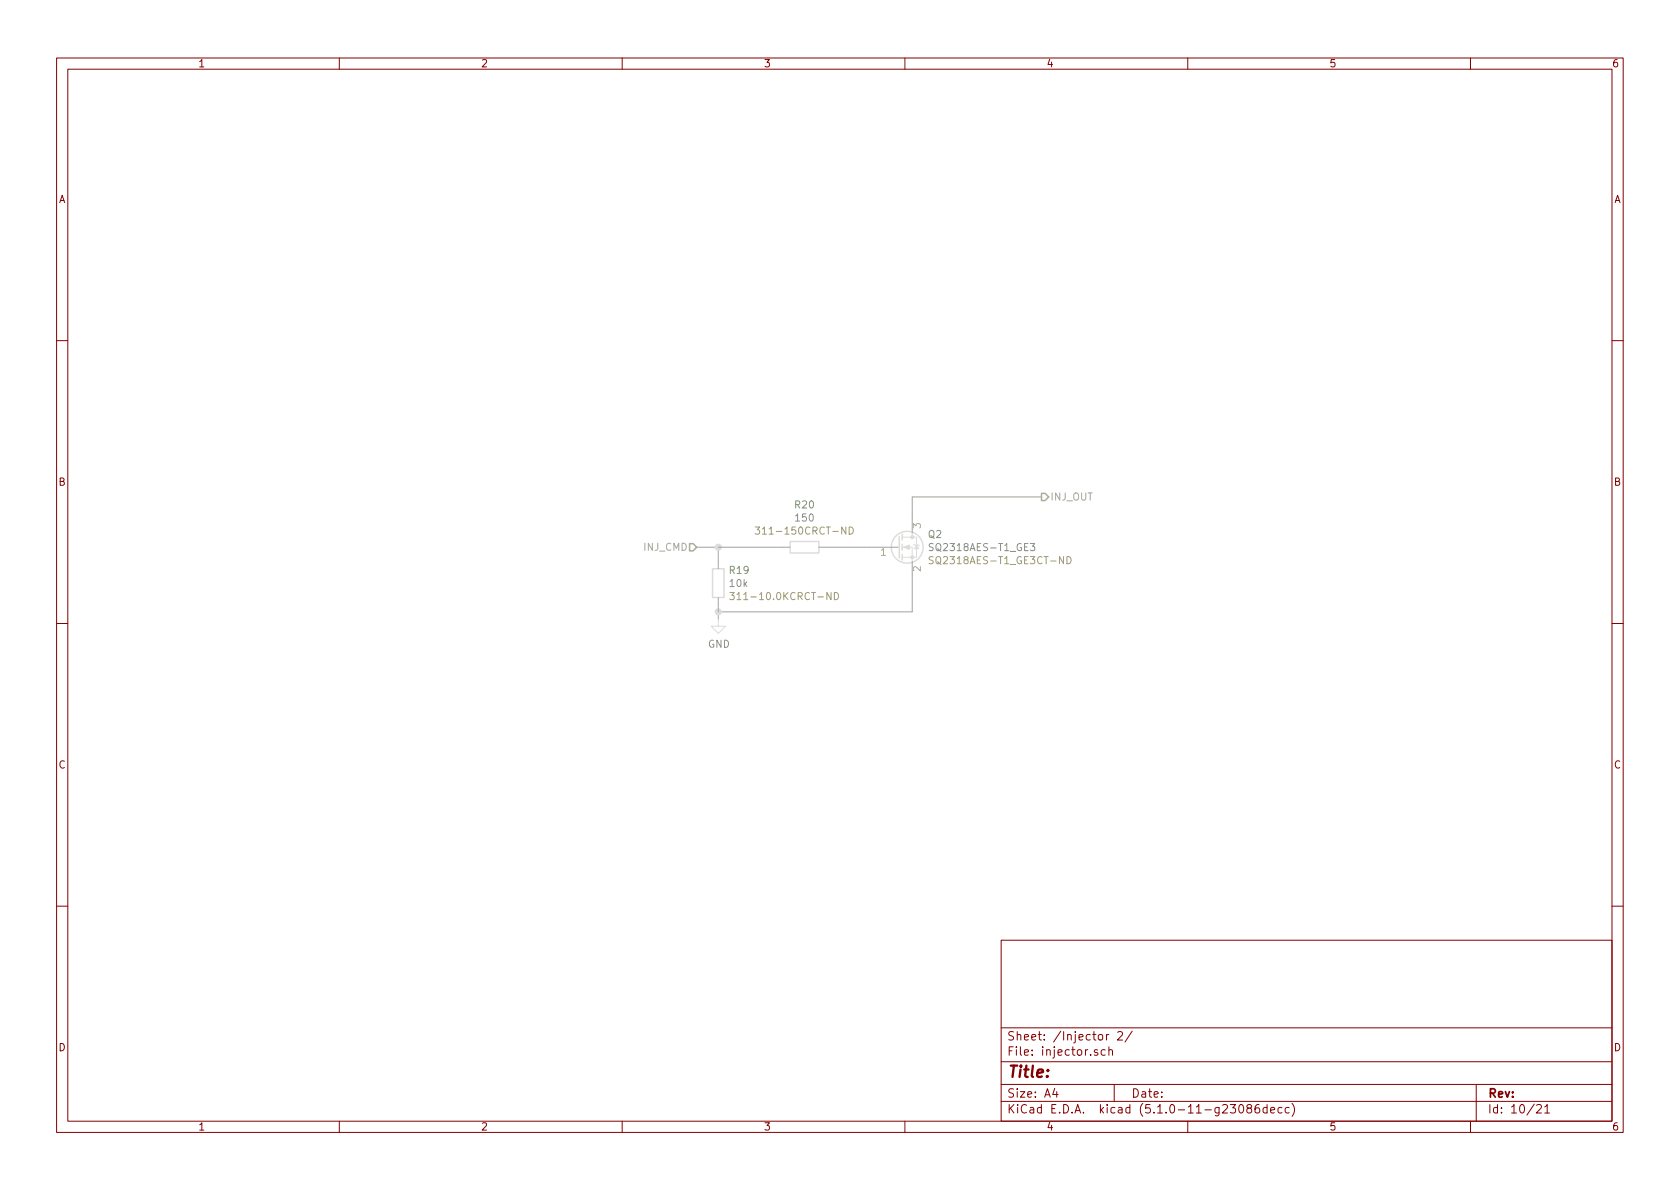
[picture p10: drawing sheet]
<svg xmlns="http://www.w3.org/2000/svg" width="297mm" height="210mm" viewBox="0 0 297 210" stroke-linecap="round" stroke-linejoin="round" font-family="sans-serif">
<g fill="none" stroke="#840000" stroke-width=".18">
<path d="M10 10.3h277v189.9h-277zM12 12.2h273v186.1h-273zM60 10.3v1.9M110 10.3v1.9M160 10.3v1.9M210 10.3v1.9M260 10.3v1.9M10 60.2h2M285 60.2h2M10 110.3h2M285 110.3h2M10 160.2h2"/>
<path d="M177 166.3h108v32h-108zM285 160.2h2M60 198.3v1.9M110 198.3v1.9M160 198.3v1.9M177 194.8h108M177 191.8h108M177 187.8h108M177 181.8h108M186.5 192.5l-.4 1h1M186.8 193v1M194.1 185.7a.37 .37 0 0 0-.6 .1v.2l.6 .2v.1l-.2 .3-.4-.1"/>
<path d="M195.4 185.7l-.4-.1-.3 .3 .1 .6 .2 .1 .4-.1M195.6 182.9v1M196.1 185.7a.37 .37 0 0 1 .6 .1v.8M196.1 182.9l-.3 .1-.2 .2M196.1 185.1v1.5M197 191.8v3M197.6 182.6l.2-.2h.4l.3 .4-.9 1.1h.9M200.2 182.3l-1.3 2M210 198.3v1.9M219.2 195.5l.2-.2a.8 .8 0 0 1 .5 .8 .8 .8 0 0 1-.5 .7l-.2-.1-.2-.4zM220.8 196l-.3-.2-.1-.2 .4-.3h.2l.3 .3-.1 .2-.6 .2a.48 .48 0 0 0-.1 .7l.3 .1 .4-.1a.48 .48 0 0 0-.2-.7M222.6 195.3a.59 .59 0 0 0-.7 .7v.7l.3 .1 .5-.1v-.5l-.1-.2-.4-.1-.3 .3"/>
<path d="M224 195.9l-.4-.1-.3 .3 .1 .6h.6M224 195.3v1.5M224.7 196.3l.7-.1-.1-.3-.4-.1-.2 .2v.7h.6M226.7 195.9l-.5-.1-.2 .3 .1 .6h.6M227.9 195.9l-.4-.1-.3 .3 .1 .6 .2 .1 .4-.1M228.4 195.1a1.71 1.71 0 0 1 0 2.3M260 198.3v1.9M261 191.8v6.5M271.7 195.5l.2-.2h.4l.2 .5-.9 1h.9M273.1 195.8l.5-.5v1.5M273.1 196.8h.9"/>
</g>
<path d="M121.9 96.1h.7l.6 .7-.6 .6h-.7zM184.1 87.2h.7l.6 .7-.6 .6h-.7z" fill="none" stroke="#a0a0a0" stroke-width=".25"/>
<g fill="none" stroke="#dcdcdc" stroke-width=".25">
<path d="M139.7 95.8h5.1v2h-5.1zM159 94.9v3.8M159.5 94.5v1M159.5 96.3v1M159.5 98v1.1M126 100.6h2v5.1h-2z"/>
<circle cx="160.4" cy="96.8" r="2.82"/>
</g>
<path d="M123.2 96.8h16.5M127 96.8v3.8M144.8 96.8h13.9M161.3 99.3v8.9h-34.3M184.1 87.9h-22.8v6.3M127 105.7v3.8" fill="none" stroke="#a0a0a0" stroke-width=".18"/>
<path d="M133.5 93.2h.8l-.4 .5 .3 .1 .1 .4-.2 .3-.6-.2M150.1 93.2a.64 .64 0 0 1 .8 .6 .64 .64 0 0 1-.8 .7zM165 98.5l-.5-.1-.2 .3 .1 .3 .5 .2v.4l-.1 .1-.5-.1M188.6 98.4a.64 .64 0 0 1 .8 .7 .64 .64 0 0 1-.8 .6zM129 104.8h.8l-.4 .5 .3 .1 .1 .4-.2 .2-.6-.1M147.5 104.8a.64 .64 0 0 1 .8 .6 .64 .64 0 0 1-.8 .6z" fill="none" stroke="#a09d6b" stroke-width=".18"/>
<path d="M158.8 96.8h.2M159.5 96.8h1.8v2.5M159.5 95h1.8M161.3 95h.8v3.5h-2.6M161.3 94.2v.8M161.5 96.3l.2 .1h.7l.2 .1M162.1 96.4l.3 .6h-.7zM127 109.5v1.2h1.3l-1.3 1.3-1.3-1.3h1.3" fill="none" stroke="#dcdcdc" stroke-width=".18"/>
<g fill="#dcdcdc" stroke="#dcdcdc" stroke-width=".18">
<path d="M159.8 96.8l1-.4v.7z"/>
<circle cx="161.3" cy="98.5" r=".28"/>
<circle cx="161.3" cy="95" r=".28"/>
</g>
<path d="M165 96.2l-.5-.1-.2 .1 .1 .5 .5 .2 .1 .2-.2 .3-.5-.1M182.2 96.1h.8l-.5 .5 .4 .1v.6l-.5 .1-.2-.1" fill="none" stroke="#8b8b8b" stroke-width=".18"/>
<g fill="#dcdcdc" stroke="#dcdcdc" stroke-width=".25">
<circle cx="127" cy="96.8" r=".51"/>
<circle cx="127" cy="108.2" r=".51"/>
</g>
<text font-size="2.8" fill="#840000" x="178" y="190.5">Title:</text>
<g font-size="2.1" fill="#840000">
<text x="178" y="184">Sheet: /Injector 2/</text>
<text x="178" y="186.7">File: injector.sch</text>
<text x="178" y="196.9">KiCad E.D.A. kicad (5.1.0-11-g23086decc)</text>
<text x="178" y="194.1">Size: A4</text>
<text x="200" y="194.1">Date:</text>
<text x="263" y="194.1">Rev:</text>
<text x="263" y="196.9">Id: 10/21</text>
</g>
<g font-size="1.8" fill="#840000">
<text x="35" y="11.9">1</text>
<text x="85" y="11.9">2</text>
<text x="135" y="11.9">3</text>
<text x="185" y="11.9">4</text>
<text x="235" y="11.9">5</text>
<text x="285" y="11.9">6</text>
<text x="10.4" y="35.9">A</text>
<text x="285.4" y="35.9">A</text>
<text x="10.4" y="85.9">B</text>
<text x="285.4" y="85.9">B</text>
<text x="10.4" y="135.9">C</text>
<text x="285.4" y="135.9">C</text>
<text x="10.4" y="185.9">D</text>
<text x="285.4" y="185.9">D</text>
<text x="35" y="199.9">1</text>
<text x="85" y="199.9">2</text>
<text x="135" y="199.9">3</text>
<text x="185" y="199.9">4</text>
<text x="235" y="199.9">5</text>
<text x="285" y="199.9">6</text>
</g>
<g font-size="1.8" fill="#6da06d">
<text x="140.6" y="89.9">R20</text>
<text x="164.2" y="95.1">Q2</text>
<text x="129.1" y="101.5">R19</text>
</g>
<g font-size="1.8" fill="#a0a0a0">
<text x="185.7" y="88.5">INJ_OUT</text>
<text x="162.8" y="93.4" transform="rotate(-90 162.8 93.4)">3</text>
<text x="113.9" y="97.4">INJ_CMD</text>
<text x="155.7" y="98.3">1</text>
<text x="162.8" y="101.1" transform="rotate(-90 162.8 101.1)">2</text>
</g>
<g font-size="1.8" fill="#a09d6b">
<text x="135" y="94.5">311-150CRCT-ND</text>
<text x="165.4" y="99.8">SQ2318AES-T1_GE3CT-ND</text>
<text x="130.5" y="106.1">311-10.0KCRCT-ND</text>
</g>
<g font-size="1.8" fill="#8b8b8b">
<text x="140.8" y="92.2">150</text>
<text x="165" y="97.5">SQ2318AES-T1_GE3</text>
<text x="129.1" y="103.8">10k</text>
<text x="125.2" y="114.5">GND</text>
</g>
</svg>
